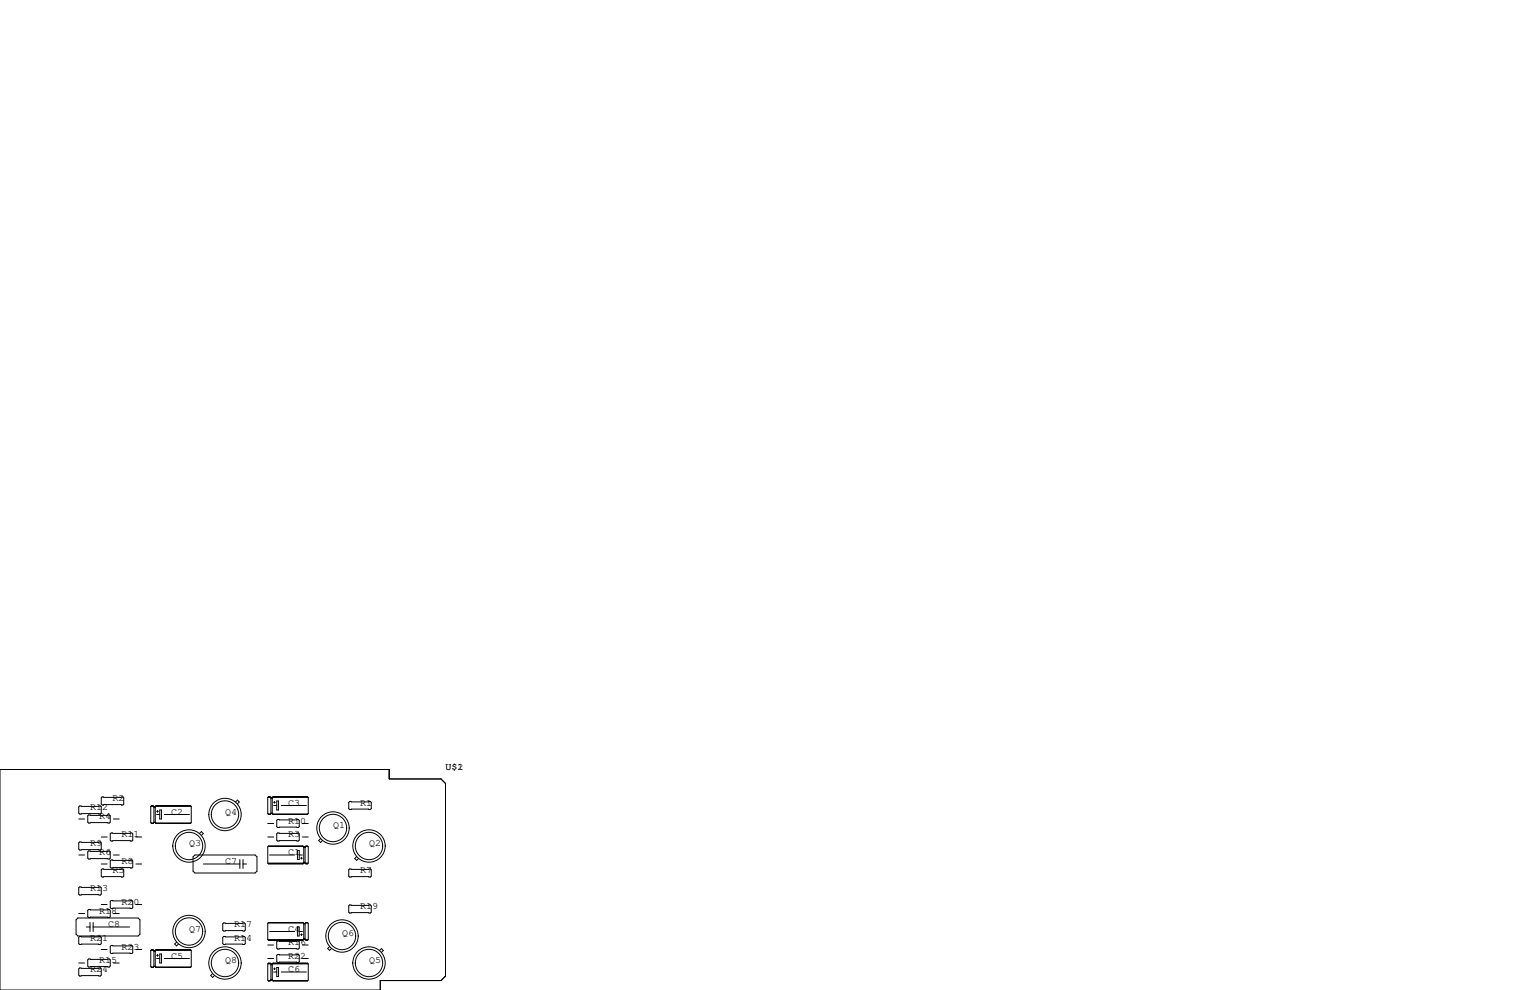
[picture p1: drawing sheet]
<svg xmlns="http://www.w3.org/2000/svg" width="432mm" height="279mm" viewBox="0 0 432 279" stroke-linecap="round" stroke-linejoin="round" font-family="sans-serif">
<g fill="none" stroke="#000" stroke-width=".28">
<path d="M0 217.2h109.9v2.6h14.6l1.2 1.3v54.4l-1.2 1.2h-17.2v2.7h-107.3zM22.2 231.1h1.7M22.5 227.5h5.8l.3 .2v1.8l-.3 .2h-5.8l-.3-.2v-1.8zM22.5 237.6h5.8l.3 .3v1.7l-.3 .3h-5.8l-.3-.3v-1.7zM25 230h5.9l.2 .3v1.7l-.2 .3h-5.9l-.2-.3v-1.7zM28.6 236.2h1.6M28.8 224.9h5.9l.2 .3v1.7l-.2 .3h-5.9l-.2-.3v-1.7zM31.4 235.1h5.8l.3 .2v1.8l-.3 .3h-5.8l-.3-.3v-1.8zM32 231.1h1.7M38.4 236.2h1.6M42.5 227.6l.3-.3h.4l.2 .3v4.6M42.5 227.6v4.6l.3 .2"/>
<path d="M42.5 227.6h11.5M42.7 232.3h.6M42.8 227.5h.4M43.2 232.4h-.4M43.4 232.1h.4M43.4 227.8h.4M43.4 232.2l-.2 .2h-.4M43.4 232h.4M43.6 227.7h.1M43.8 232.2l.3 .2M43.9 232.3h9.9M44.1 227.5h9.6"/>
<path d="M44.2 229.9h.9M44.2 229h.5M44.5 228.7v.5M45.1 228.6h.5v2.5h-.5zM46.4 229.9h7.1M53.7 232.4h-9.6M54 227.6l-.3-.3h-9.6l-.3 .3v4.6M54 227.6v4.6l-.3 .2h-9.6M56.3 235.2l.5-.5 .6 .5-.6 .6M66.5 226.3l.5-.5 .5 .5-.5 .6M75.6 225h11.4M75.6 236.2h1.6"/>
<path d="M75.6 225v4.6l.2 .3M75.6 225l.2-.2h.4l.3 .2v4.6M75.6 232.4h1.6M75.7 229.7h.6M75.7 238.9h9.9M75.8 224.9h.4M76.2 229.8l-.4 .1M76.5 225.3h.3M76.5 229.6l-.3 .3h-.4M76.5 229.6h.3M76.5 229.5h.3M76.6 225.2h.1"/>
<path d="M76.8 229.6l.3 .3M77 229.7h9.9M77.1 224.9h9.6M77.2 227.3h.9M77.2 226.4h.5M77.5 226.2v.5M78.1 226.1h.5v2.5h-.5zM78.4 235.1h5.8l.3 .2v1.8l-.3 .3h-5.8l-.3-.3v-1.8zM78.4 231.3h5.8l.3 .2v1.8l-.3 .3h-5.8l-.3-.3v-1.8zM79.4 227.3h7.1M85.3 236.2h1.7M85.3 232.4h1.7"/>
<path d="M85.5 238.8h-9.7l-.2 .2v4.6M85.5 238.8l.2 .2M85.5 238.8h-9.7M85.7 239v4.6l-.2 .2h-9.7l-.2-.2M85.7 239h.4M85.7 239.1h.4M86.1 239v4.6l.3 .2h.3l.3-.2M86.2 238.9h.7M86.7 238.8l.3 .2v4.6M86.7 229.8l-9.6 .1M86.7 238.8h-.3l-.3 .2M86.7 238.8h-.3"/>
<path d="M87 225l-.3-.2h-9.6l-.3 .2v4.6M87 225v4.6l-.3 .3h-9.6M90.5 236.7l-.6 .5 .6 .5 .5-.5M98.7 226.2h5.8l.3 .2v1.8l-.3 .3h-5.8l-.3-.3v-1.8zM21.5 259.6l.5-.5h17l.5 .5v4.1l-.5 .5h-17l-.5-.5zM22.2 241.3h1.7M22.2 257.8h1.7M22.5 250.3h5.8l.3 .3v1.7l-.3 .3h-5.8l-.3-.3v-1.7zM25 240.2h5.9l.2 .2v1.8l-.2 .2h-5.9l-.2-.2v-1.8zM25 256.7h5.9l.2 .2v1.8l-.2 .3h-5.9l-.2-.3v-1.8zM28.6 243.8h1.6M28.6 255.3h1.6"/>
<path d="M28.8 245.2h5.9l.2 .3v1.8l-.2 .2h-5.9l-.2-.2v-1.8zM31.4 242.7h5.8l.3 .3v1.7l-.3 .3h-5.8l-.3-.3v-1.7zM31.4 254.1h5.8l.3 .3v1.8l-.3 .2h-5.8l-.3-.2v-1.8zM32 241.3h1.7M32 257.8h1.7M38.4 243.8h1.6M38.4 255.3h1.6M55 241.3h17l.5 .5v4.1l-.5 .5h-17l-.5-.5v-4.1zM57.4 243.8h10.3M67.7 242.6v2.5M68.6 242.6v2.5M68.6 243.8h1"/>
<path d="M75.6 243.6h11.4M75.8 243.7h9.7M76.1 241.3h7.1M83.9 240h.6v2.6h-.6zM84.5 241.3h.8M84.8 242.2h.5M85.1 241.9v.5M85.7 243.3h.4M85.9 243.5h.1M86.4 243.7h.3M98.4 255.7l.3-.3h5.8l.3 .3v1.7l-.3 .3h-5.8l-.3-.3zM98.4 245.5l.3-.3h5.8l.3 .3v1.8l-.3 .2h-5.8l-.3-.2z"/>
<path d="M100.6 241.8l-.5 .5 .5 .5 .6-.5M22.2 271.8h1.7M22.5 264.3h5.8l.3 .2v1.8l-.3 .3h-5.8l-.3-.3v-1.8zM22.5 273.2h5.8l.3 .2v1.8l-.3 .3h-5.8l-.3-.3v-1.8zM24.4 261.6h1M25 270.6h5.9l.2 .3v1.8l-.2 .2h-5.9l-.2-.2v-1.8zM25.4 260.3v2.6M26.3 260.3v2.6M26.3 261.6h10.3M28.6 268h1.6M31.4 266.8h5.8l.3 .3v1.8l-.3 .2h-5.8l-.3-.2v-1.8zM32 271.8h1.7"/>
<path d="M38.4 268h1.6M42.5 268.2v4.6l.3 .2M42.5 268.2l.3-.2h.4l.2 .2v4.6M42.5 268.2h11.5M42.7 272.9h.6M42.8 268.1h.4M43.2 273h-.4M43.4 272.7h.4M43.4 272.8l-.2 .2h-.4M43.4 268.5h.4M43.6 268.4h.1M43.8 272.8l.3 .2"/>
<path d="M43.9 272.9h9.9M44.1 268.1h9.6M44.2 270.5h.9M44.2 269.6h.5M44.5 269.4v.5M45.1 269.2h.5v2.6h-.5zM46.4 270.5h7.1M49.8 265.9l-.5 .5 .5 .6 .6-.6M53.7 273h-9.6M54 268.2l-.3-.2h-9.6l-.3 .2v4.6M54 268.2v4.6l-.3 .2h-9.6M60 274.8l-.5 .5 .5 .5 .5-.5"/>
<path d="M62.9 264.5l.2-.2h5.9l.2 .2v1.8l-.2 .3h-5.9l-.2-.3zM62.9 260.7l.2-.2h5.9l.2 .2v1.8l-.2 .3h-5.9l-.2-.3zM75.6 272l.2-.2h.4l.3 .2v4.6M75.6 272v4.6l.2 .3M75.6 266.7h1.6M75.6 272h11.4M75.6 270.5h1.6M75.6 265.2h11.4M75.7 276.7h.6M75.7 260.5h9.9M75.8 271.9h.4M75.8 265.3h9.7"/>
<path d="M76.1 262.9h7.1M76.2 276.8l-.4 .1M76.5 272.3h.3M76.5 276.6l-.3 .3h-.4M76.5 276.6h.3M76.5 276.5h.3M76.6 272.2h.1M76.8 276.6l.3 .3M77 276.7h9.9M77.1 271.9h9.6M77.2 274.3h.9M77.2 273.4h.5"/>
<path d="M77.5 273.2v.5M78.1 265.8l.3-.2h5.8l.3 .2v1.8l-.3 .2h-5.8l-.3-.2zM78.1 269.6l.3-.2h5.8l.3 .2v1.8l-.3 .3h-5.8l-.3-.3zM78.1 273h.5v2.6h-.5zM79.4 274.3h7.1M83.9 261.6h.6v2.6h-.6zM84.5 262.9h.8M84.8 263.8h.5M85.1 263.5v.5M85.3 266.7h1.7M85.3 270.5h1.7M85.5 260.3h-9.7l-.2 .3v4.6"/>
<path d="M85.5 260.3l-9.7 .1M85.5 260.3l.2 .3M85.7 260.6v4.6l-.2 .2h-9.7l-.2-.2M85.7 260.6h.4M85.7 264.9h.4M85.7 260.7h.4M85.9 265h.1M86.1 260.6v4.6l.3 .2h.3l.3-.2M86.2 260.5h.7M86.4 265.3h.3M86.7 260.3l.3 .3v4.6M86.7 276.8l-9.6 .1"/>
<path d="M86.7 260.3l-.3 .1M86.7 260.3h-.3l-.3 .3M87 272l-.3-.2h-9.6l-.3 .2v4.6M87 272v4.6l-.3 .3h-9.6M93 267.2l-.5 .5 .5 .5 .5-.5M107.1 268.2l.5-.5 .6 .5-.6 .6"/>
<circle cx="53.3" cy="238.8" r="4.6"/>
<circle cx="53.3" cy="238.8" r="3.9"/>
<circle cx="63.5" cy="229.9" r="4.6"/>
<circle cx="63.5" cy="229.9" r="3.9"/>
<circle cx="94" cy="233.7" r="3.9"/>
<circle cx="94" cy="233.7" r="4.6"/>
<circle cx="104.1" cy="238.8" r="3.9"/>
<circle cx="104.1" cy="238.8" r="4.6"/>
<circle cx="53.3" cy="262.9" r="4.6"/>
<circle cx="53.3" cy="262.9" r="3.9"/>
<circle cx="63.5" cy="271.8" r="4.6"/>
<circle cx="63.5" cy="271.8" r="3.9"/>
<circle cx="96.5" cy="264.2" r="4.6"/>
<circle cx="96.5" cy="264.2" r="3.9"/>
<circle cx="104.1" cy="271.8" r="3.9"/>
<circle cx="104.1" cy="271.8" r="4.6"/>
</g>
<g font-size="2.8">
<text x="125.7" y="217.2">U$1</text>
<text x="129.1" y="217.2">2</text>
<text x="31.7" y="226.1">R2</text>
<text x="81.3" y="227.3">C3</text>
<text x="101.6" y="227.3">R1</text>
<text x="25.4" y="228.6">R12</text>
<text x="27.9" y="231.1">R4</text>
<text x="48.3" y="229.9">C2</text>
<text x="63.5" y="229.9">Q4</text>
<text x="81.3" y="232.4">R10</text>
<text x="94" y="233.7">Q1</text>
<text x="25.4" y="238.8">R9</text>
<text x="34.3" y="236.2">R11</text>
<text x="53.3" y="238.8">Q3</text>
<text x="81.3" y="236.2">R3</text>
<text x="104.1" y="238.8">Q2</text>
<text x="27.9" y="241.3">R6</text>
<text x="34.3" y="243.8">R8</text>
<text x="63.5" y="243.8">C7</text>
<text x="81.3" y="241.3">C1</text>
<text x="25.4" y="251.5">R13</text>
<text x="31.7" y="246.4">R5</text>
<text x="101.6" y="246.4">R7</text>
<text x="27.9" y="257.8">R18</text>
<text x="34.3" y="255.3">R20</text>
<text x="101.6" y="256.5">R19</text>
<text x="30.5" y="261.6">C8</text>
<text x="53.3" y="262.9">Q7</text>
<text x="66" y="261.6">R17</text>
<text x="81.3" y="262.9">C4</text>
<text x="25.4" y="265.4">R21</text>
<text x="34.3" y="268">R23</text>
<text x="66" y="265.4">R14</text>
<text x="81.3" y="266.7">R16</text>
<text x="96.5" y="264.2">Q6</text>
<text x="25.4" y="274.3">R24</text>
<text x="27.9" y="271.8">R15</text>
<text x="48.3" y="270.5">C5</text>
<text x="63.5" y="271.8">Q8</text>
<text x="81.3" y="274.3">C6</text>
<text x="81.3" y="270.5">R22</text>
<text x="104.1" y="271.8">Q5</text>
</g>
</svg>
